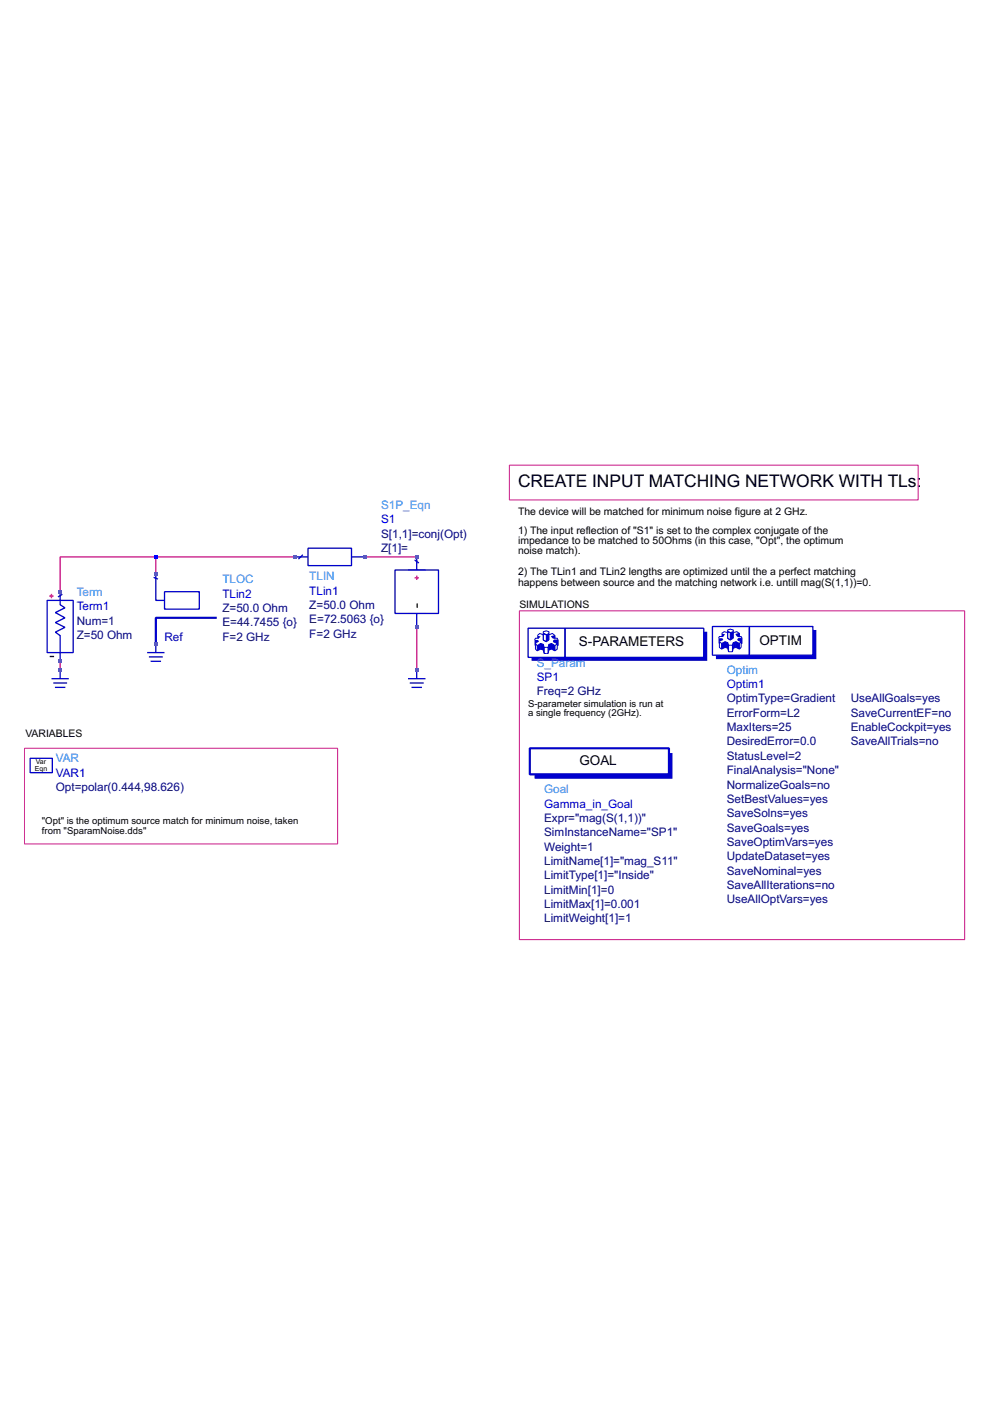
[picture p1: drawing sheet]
<svg xmlns="http://www.w3.org/2000/svg" width="210mm" height="297mm" viewBox="0 0 210 297" stroke-linecap="round" stroke-linejoin="round" font-family="sans-serif">
<path d="M33 118.1h-20.2v7.4M33 118.1v3.7M33 118.1h29.5M77.3 118.1h11.1M88.4 132.8v9.3M12.8 140.2v1.9" fill="none" stroke="#c71585" stroke-width=".28"/>
<path d="M108 98.6h86.7v7.4h-86.7zM110.1 129.5h94.4v69.7h-94.4zM5.2 158.6h66.4v20.3h-66.4z" fill="none" stroke="#c71585" stroke-width=".21"/>
<path d="M10.5 139.2h1M88.5 127.9v1" fill="none" stroke="#000" stroke-width=".28"/>
<path d="M62.8 118.1h2.5M64.2 117.6l-.9 .9M65.3 116.2h9.2v3.7h-9.2zM74.5 118.1h2.5M87.9 118.7l.9 .7M88.4 118.1v2.7M10 127.3h5.5v11.1h-5.5zM12.8 125.5v2.7l1 .7-2.1 1 2.1 1.1-2.1 1 2.1 1-2.1 1 1.1 .8v5.4M13.2 126l-.9 .6M83.7 120.8h9.3v9.3h-9.3zM88.4 130.1v2.7M6.4 160.8h4.7v3h-4.7z" fill="none" stroke="#0000cd" stroke-width=".28"/>
<path d="M86.5 130.1h3.7M86.5 120.8h3.7" fill="none" stroke="#0000cd" stroke-width=".21"/>
<path d="M10.4 126.4h1M10.9 125.9v.9M87.9 122.5h.9M88.4 122v1" fill="none" stroke="#ff4500" stroke-width=".28"/>
<path d="M6.5 163.8h4.6l.1-2.9v3z" fill="#0000cd"/>
<path d="M112 133.2h7.8v6.2h-7.8zM119.8 133.2h29.4v6.2h-29.4z" fill="none" stroke="#0000cd" stroke-width=".28"/>
<g fill="none" stroke="#0000cd" stroke-width=".21">
<path d="M113.9 136.9l.7-.5v1.2l-.7 .4zM113.9 136.9l-.4-.5v1.2l.4 .4M114.3 135.3h-.8l-.2 .4M114.6 136.4l.6 .2v1.2l-.6-.2M115.2 133.9l.6-.1 .6 .1v.4l-.6 .3-.6-.3zM115.2 134.3v1.4l.6 .4 .6-.4v-1.4M115.2 134.6l-.7-.3-.6 .5M115.2 136.6l.2 .7M115.2 137.8l.2 .7M115.4 137.3h.8M115.4 138.5h.8M115.4 137.3v1.2"/>
<path d="M116.2 137.3v1.2M116.4 134.6l.7-.3 .6 .5M116.4 136.6l-.2 .7M116.4 137.8l-.2 .7M116.9 136.4l.8 .5v1.1l-.8-.4zM116.9 136.4l-.5 .2v1.2l.5-.2M117.7 136.9l.4-.5v1.2l-.4 .4M117.7 135.3v-.5l-.8 .2 .4 .3h.8l.2 .4M118.3 135.7v1.2h-.2M118.3 135.7h-.8l-.2 .4 .8 .3"/>
</g>
<g fill="#0000cd">
<path d="M113.3 135.7h.8l.2 .4-.8 .3v.5h-.2z"/>
<path d="M113.9 134.8l.7 .2-.3 .3h-.4z"/>
<path d="M114.6 136.4l.6 .2 .2 .7v1.2l-.2-.7-.6-.2z"/>
<path d="M116.9 135l.8-.2v.5h-.4z"/>
<path d="M117.5 135.7h.8v1.2h-.2v-.5l-.8-.3z"/>
<path d="M116.9 136.4l.8 .5v1.1l-.8-.4z"/>
<path d="M116.4 136.6l.5-.2v1.2l-.5 .2z"/>
<path d="M113.9 136.9l.7-.5v1.2l-.7 .4z"/>
<path d="M116.4 136.6v1.2l-.2 .7v-1.2z"/>
</g>
<path d="M115.2 134.3l.6 .3v1.5l-.6-.4zM115.2 134.3l.6 .3" fill="none" stroke="#0000cd" stroke-width=".21"/>
<g fill="#0000cd">
<path d="M115.8 134.6l.6-.3v1.4l-.6 .4z"/>
<path d="M112.7 139.4h36.5v-5.5h.7v6.2h-37.2z"/>
</g>
<path d="M151.1 132.8h7.8v6.1h-7.8zM158.9 132.8h13.5v6.1h-13.5z" fill="none" stroke="#0000cd" stroke-width=".28"/>
<g fill="none" stroke="#0000cd" stroke-width=".21">
<path d="M153 136.4l.7-.3v1.2l-.7 .3zM153 136.4l-.5-.3v1.2l.5 .3M153.4 135h-.9l-.2 .3M153.7 136.1l.6 .1v1.2l-.6-.1M154.3 133.6l.5-.2 .7 .2v.3l-.7 .2-.5-.2zM154.3 133.9v1.4l.5 .4 .7-.4v-1.4M154.3 134.1l-.8-.2-.5 .4M154.3 136.2l.2 .6M154.3 137.4l.2 .8M154.5 136.8h.8M154.5 138.2h.8M154.5 136.8v1.4"/>
<path d="M155.3 136.8v1.4M155.5 134.1l.7-.2 .6 .4M155.5 136.2l-.2 .6M155.5 137.4l-.2 .8M156 136.1l.8 .3v1.2l-.8-.3zM156 136.1l-.5 .1v1.2l.5-.1M156.8 136.4l.3-.3v1.2l-.3 .3M156.8 135v-.7l-.8 .2 .4 .5h.7l.2 .3M157.3 135.3v1.1h-.2M157.3 135.3h-.7l-.2 .4 .7 .4"/>
</g>
<g fill="#0000cd">
<path d="M152.3 135.3h.9l.2 .4-.9 .4v.3h-.2z"/>
<path d="M153 134.3l.7 .2-.3 .5h-.4z"/>
<path d="M153.7 136.1l.6 .1 .2 .6v1.4l-.2-.8-.6-.1z"/>
<path d="M156 134.5l.8-.2v.7h-.4z"/>
<path d="M156.6 135.3h.7v1.1h-.2v-.3l-.7-.4z"/>
<path d="M156 136.1l.8 .3v1.2l-.8-.3z"/>
<path d="M155.5 136.2l.5-.1v1.2l-.5 .1z"/>
<path d="M153 136.4l.7-.3v1.2l-.7 .3z"/>
<path d="M155.5 136.2v1.2l-.2 .8v-1.4z"/>
</g>
<path d="M154.3 133.9l.5 .2v1.6l-.5-.4zM154.3 133.9l.5 .2" fill="none" stroke="#0000cd" stroke-width=".21"/>
<g fill="#0000cd">
<path d="M154.8 134.1l.7-.2v1.4l-.7 .4z"/>
<path d="M151.8 138.9h20.6v-5.3h.7v6.1h-21.3z"/>
</g>
<g fill="none" stroke="#0000cd" stroke-width=".28">
<path d="M31.2 138.4h3.7M31.6 139.3h2.9M32.6 122.4l.9 .4M33 121.8v5.5h1.9M33 136.5v1.9M34.9 125.5h7.4v3.6h-7.4zM10.9 143.9h3.7M11.3 144.8h2.9M11.6 145.7h2.3M12.8 142.1v1.8M31.9 140.2h2.2M86.5 143.9h3.7"/>
<path d="M86.9 144.8h2.9M87.3 145.7h2.2M88.4 142.1v1.8"/>
</g>
<path d="M45.9 131h-12.9v5.5M112.3 158.6h29.5v5.6h-29.5z" fill="none" stroke="#0000cd" stroke-width=".46"/>
<path d="M113.3 164.2h28.5v-4.5h.8v5.4h-29.3z" fill="#0000cd"/>
<g fill="#4169e1">
<path d="M12.4 141.7h.7v.7h-.7z"/>
<path d="M12.4 139.8h.7v.8h-.7z"/>
<path d="M12.4 125.1h.7v.7h-.7z"/>
<path d="M32.7 136.1h.7v.8h-.7z"/>
<path d="M32.7 121.4h.7v.7h-.7z"/>
</g>
<path d="M32.7 117.7h.7v.7h-.7z" fill="#00f"/>
<g fill="#4169e1">
<path d="M62.2 117.7h.7v.7h-.7z"/>
<path d="M76.9 117.7h.8v.7h-.8z"/>
<path d="M88 141.7h.7v.7h-.7z"/>
<path d="M88 132.5h.7v.7h-.7z"/>
<path d="M88 117.7h.7v.7h-.7z"/>
</g>
<text font-size="3.7" x="109.8" y="103.3">CREATE INPUT MATCHING NETWORK WITH TLs:</text>
<g font-size="2.9">
<text x="122.7" y="136.9">S-PARAMETERS</text>
<text x="161" y="136.7">OPTIM</text>
<text x="122.8" y="162.2">GOAL</text>
</g>
<g font-size="2.5" fill="#1e90ff">
<text x="80.8" y="107.9">S1P_Eqn</text>
<text x="47.1" y="123.7">TLOC</text>
<text x="65.6" y="123">TLIN</text>
<text x="16.3" y="126.3">Term</text>
<text x="113.8" y="141.4">S_Param</text>
<text x="154.1" y="142.8">Optim</text>
<text x="11.8" y="161.6">VAR</text>
<text x="115.4" y="168.2">Goal</text>
</g>
<g font-size="2.5" fill="#00f">
<text x="80.8" y="110.9">S1</text>
<text x="16.3" y="129.4">Term1</text>
<text x="47.1" y="126.7">TLin2</text>
<text x="65.6" y="126.1">TLin1</text>
<text x="113.8" y="144.4">SP1</text>
<text x="154.1" y="145.9">Optim1</text>
<text x="11.8" y="164.7">VAR1</text>
<text x="115.4" y="171.2">Gamma_in_Goal</text>
</g>
<g font-size="2.5" fill="#000080">
<text x="80.8" y="114">S[1,1]=conj(Opt)</text>
<text x="80.8" y="117">Z[1]=</text>
<text x="47.1" y="129.7">Z=50.0 Ohm</text>
<text x="65.6" y="129.1">Z=50.0 Ohm</text>
<text x="16.3" y="135.5">Z=50 Ohm</text>
<text x="16.3" y="132.4">Num=1</text>
<text x="47.1" y="135.8">F=2 GHz</text>
<text x="47.1" y="132.8">E=44.7455 {o}</text>
<text x="65.6" y="132.1">E=72.5063 {o}</text>
<text x="65.6" y="135.2">F=2 GHz</text>
<text x="113.8" y="147.4">Freq=2 GHz</text>
<text x="154.1" y="148.9">OptimType=Gradient</text>
<text x="180.4" y="148.9">UseAllGoals=yes</text>
<text x="154.1" y="155">MaxIters=25</text>
<text x="154.1" y="152">ErrorForm=L2</text>
<text x="180.4" y="155">EnableCockpit=yes</text>
<text x="180.4" y="152">SaveCurrentEF=no</text>
<text x="154.1" y="158.1">DesiredError=0.0</text>
<text x="154.1" y="161.1">StatusLevel=2</text>
<text x="180.4" y="158.1">SaveAllTrials=no</text>
<text x="11.8" y="167.7">Opt=polar(0.444,98.626)</text>
<text x="154.1" y="164.1">FinalAnalysis=&quot;None&quot;</text>
<text x="154.1" y="167.2">NormalizeGoals=no</text>
<text x="154.1" y="170.2">SetBestValues=yes</text>
<text x="154.1" y="173.3">SaveSolns=yes</text>
<text x="115.4" y="177.3">SimInstanceName=&quot;SP1&quot;</text>
<text x="115.4" y="174.3">Expr=&quot;mag(S(1,1))&quot;</text>
<text x="154.1" y="176.3">SaveGoals=yes</text>
<text x="154.1" y="179.3">SaveOptimVars=yes</text>
<text x="115.4" y="183.4">LimitName[1]=&quot;mag_S11&quot;</text>
<text x="115.4" y="180.4">Weight=1</text>
<text x="154.1" y="185.4">SaveNominal=yes</text>
<text x="154.1" y="182.4">UpdateDataset=yes</text>
<text x="115.4" y="189.5">LimitMin[1]=0</text>
<text x="115.4" y="186.4">LimitType[1]=&quot;Inside&quot;</text>
<text x="154.1" y="191.5">UseAllOptVars=yes</text>
<text x="154.1" y="188.5">SaveAllIterations=no</text>
<text x="115.4" y="195.6">LimitWeight[1]=1</text>
<text x="115.4" y="192.5">LimitMax[1]=0.001</text>
</g>
<text font-size="2.5" fill="#0000cd" x="34.9" y="135.9">Ref</text>
<g font-size="2.2">
<text x="109.8" y="109.2">The device will be matched for minimum noise figure at 2 GHz.</text>
<text x="109.8" y="113.1">1) The input reflection of &quot;S1&quot; is set to the complex conjugate of the</text>
<text x="109.8" y="115.3">impedance to be matched to 50Ohms (in this case, &quot;Opt&quot;, the optimum</text>
<text x="109.8" y="117.5">noise match).</text>
<text x="109.8" y="122">2) The TLin1 and TLin2 lengths are optimized until the a perfect matching</text>
<text x="109.8" y="124.2">happens between source and the matching network i.e. untill mag(S(1,1))=0.</text>
<text x="110.1" y="129">SIMULATIONS</text>
<text x="5.4" y="156.3">VARIABLES</text>
</g>
<g font-size="2">
<text x="112" y="149.9">S-parameter simulation is run at</text>
<text x="112" y="151.9">a single frequency (2GHz).</text>
<text x="8.9" y="174.8">&quot;Opt&quot; is the optimum source match for minimum noise, taken</text>
<text x="8.9" y="176.8">from &quot;SparamNoise.dds&quot;</text>
</g>
<g font-size="1.5">
<text x="7.6" y="162">Var</text>
<text x="7.4" y="163.4">Eqn</text>
</g>
</svg>
